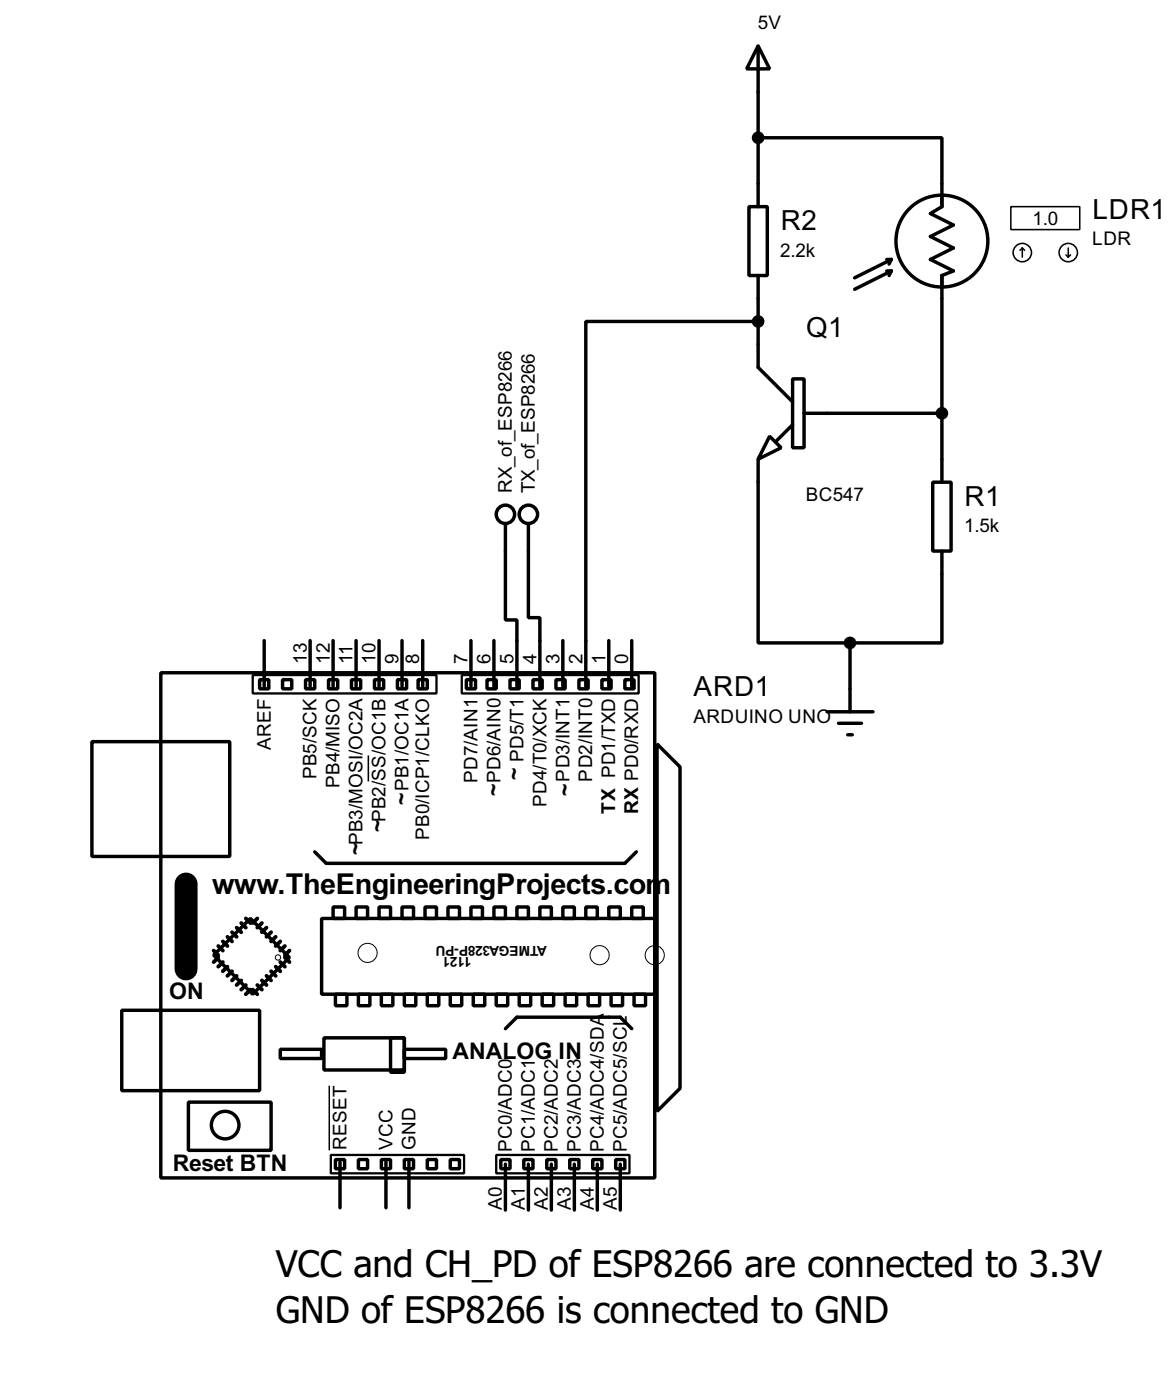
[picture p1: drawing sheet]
<svg xmlns="http://www.w3.org/2000/svg" width="129mm" height="155mm" viewBox="0 0 129 155" stroke-linecap="round" stroke-linejoin="round" font-family="sans-serif">
<g fill="none" stroke="#000" stroke-width=".38">
<path d="M83.8 5.1l1.3 2.5h-2.6zM83.8 15.2h20.3v7.7l-1.2 .7 2.5 1.3-2.5 1.3 2.5 1.2-2.5 1.3 2.5 1.3-1.3 .5v22.8M83.8 5.1v17.8M82.8 22.9h2v7.6h-2zM83.8 35.6h-19v40.3M83.8 30.5v10.1l3.8 3.8M98 30h.6M98 28.7h.6M98.6 30l-4.1 2M98.6 30l-.3 .5M98.6 28.7l-4.1 2M98.6 28.7l-.3 .5"/>
<path d="M55.9 57.9v10.7h1.2v7.3M58.4 57.9v10.4h1.3v7.6M83.8 50.8v20.3h10.2M85.1 48.3l1.3 1.2-2.6 1.3zM87.6 41.9h1.3v7.6h-1.3zM87.6 47l-1.7 1.8M88.9 45.7h15.2M103.1 53.3h2.1v7.7h-2.1zM17.8 74.4h54.6v55.9h-54.6zM28.7 75.2h1v1h-1zM29.2 70.9v5M31.2 75.2h1.1v1h-1.1z"/>
<path d="M33.8 75.2h1v1h-1zM34.3 70.9v5M36.3 75.2h1v1h-1zM36.8 70.9v5M38.9 75.2h1v1h-1zM39.4 70.9v5M41.4 75.2h1v1h-1zM41.9 70.9v5M43.9 75.2h1.1v1h-1.1zM44.4 70.9v5M46.2 75.2h1v1h-1zM46.7 70.9v5"/>
<path d="M51.6 75.2h1v1h-1zM52.1 70.9v5M53.8 75.2h1.1v1h-1.1zM54.6 70.9v5M56.4 75.2h1v1h-1zM58.9 75.2h1v1h-1zM61.5 75.2h1v1h-1zM62.2 70.9v5M64 75.2h1v1h-1zM66.5 75.2h1.1v1h-1.1zM67.3 70.9v5M69.1 75.2h1v1h-1z"/>
<path d="M69.8 70.9v5M91.4 78.7h5.1M94 71.1v7.6M104.1 61v10.1h-10.1M10.2 82h15.2v12.7h-15.2zM34.8 94.2l1.3 1.3h33l1.3-1.3M72.6 82.3l2.6 2.5v35.6l-2.6 2.5zM92.7 80h2.5M93.7 81.3h.5M13.5 111.8h15.2v8.8h-15.2zM19.6 100.1h2v4.5h-2zM23.6 105.7l4.1-4.1 4.3 4.3-4.1 4.1z"/>
<path d="M31 116.1h4.6v1h-4.6zM35.6 101.6h36.8v8.4h-36.8zM35.8 114.8h8.9v3.6h-8.9zM36.8 100.3h1.3v1.3h-1.3zM37.1 110h1.3v1.3h-1.3zM39.4 100.3h1.2v1.3h-1.2zM39.6 110h1.3v1.3h-1.3zM41.9 100.3h1.3v1.3h-1.3zM42.2 110h1.2v1.3h-1.2zM43.2 114.8h1.5v3.8h-1.5zM44.4 100.3h1.3v1.3h-1.3zM44.7 110h1.3v1.3h-1.3z"/>
<path d="M44.7 116.1h4.6v1h-4.6zM47 100.3h1.3v1.3h-1.3zM47.2 110h1.3v1.3h-1.3zM49.5 100.3h1.3v1.3h-1.3zM49.8 110h1.3v1.3h-1.3zM52.1 100.3h1.2v1.3h-1.2zM52.3 110h1.3v1.3h-1.3zM54.6 100.3h1.3v1.3h-1.3zM54.9 110h1.2v1.3h-1.2zM55.9 113.8l1.2-1.3h11.5l1.2 1.3M57.1 100.3h1.3v1.3h-1.3zM57.4 110h1.3v1.3h-1.3z"/>
<path d="M59.7 100.3h1.3v1.3h-1.3zM59.9 110h1.3v1.3h-1.3zM62.2 100.3h1.3v1.3h-1.3zM62.5 110h1.3v1.3h-1.3zM64.8 100.3h1.2v1.3h-1.2zM65 110h1.3v1.3h-1.3zM67.3 100.3h1.3v1.3h-1.3zM67.6 110h1.2v1.3h-1.2zM69.8 100.3h1.3v1.3h-1.3zM70.1 110h1.3v1.3h-1.3zM20.8 121.9h9.2v5.4h-9.2zM37.1 128.3h1v1h-1z"/>
<path d="M37.6 128.5v5.1M39.6 128.3h1v1h-1zM42.2 128.3h1v1h-1zM42.7 128.5v5.1M44.7 128.3h1v1h-1zM45.2 128.5v5.1M47.2 128.3h1.1v1h-1.1zM49.8 128.3h1v1h-1zM55.4 128.3h1v1h-1zM55.9 128.8v5.1M57.9 128.3h1v1h-1zM58.4 128.8v5.1"/>
<path d="M60.5 128.3h1v1h-1zM61 128.8v5.1M63 128.3h1v1h-1zM63.5 128.8v5.1M65.5 128.3h1v1h-1zM66 128.8v5.1M68.1 128.3h1v1h-1zM68.6 128.8v5.1"/>
<circle cx="104.1" cy="26.7" r="5.1"/>
<circle cx="55.9" cy="56.9" r="1.02"/>
<circle cx="58.4" cy="56.9" r="1.02"/>
<circle cx="24.9" cy="124.5" r="1.52"/>
</g>
<path d="M20.6 97.8v9.4" fill="none" stroke="#000" stroke-width="2.5"/>
<g fill="none" stroke="#000" stroke-width=".42">
<path d="M23.6 105.2l.5 .5M24.1 105.9l-.5 .5M24.1 104.6l.5 .6M24.6 106.4l-.5 .5M24.6 104.1l.5 .5M25.1 106.9l-.5 .5M25.1 103.6l.6 .5M25.7 107.4l-.6 .5M25.7 103.1l.5 .5M26.2 107.9l-.5 .6M26.2 102.6l.5 .5M26.7 108.5l-.5 .5"/>
<path d="M26.7 102.1l.5 .5M27.2 109l-.5 .5M27.2 101.6l.5 .5M27.7 109.5l-.5 .5M27.9 109.5l.5 .5M28.4 101.6l-.5 .5M28.4 109l.6 .5M29 102.1l-.6 .5M29 108.5l.5 .5M29.5 102.6l-.5 .5M29.5 107.9l.5 .6M30 103.1l-.5 .5"/>
<path d="M30 107.4l.5 .5M30.5 103.6l-.5 .5M30.5 106.9l.5 .5M31 104.1l-.5 .5M31 106.4l.5 .5M31.5 104.6l-.5 .6M31.5 105.9l.5 .5M32 105.2l-.5 .5"/>
</g>
<g fill="none" stroke="#000" stroke-width=".11">
<circle cx="30.7" cy="105.9" r=".3"/>
<circle cx="40.6" cy="105.4" r="1.06"/>
<circle cx="66.3" cy="105.7" r="1.06"/>
<circle cx="72.4" cy="105.7" r="1.06"/>
</g>
<path d="M27.9 74.7h20.4v2h-20.4zM51.1 74.7h19.5v2h-19.5zM36.6 127.8h14.7v2h-14.7zM54.9 127.8h14.7v2h-14.7z" fill="none" stroke="#000" stroke-width=".25"/>
<g fill="none" stroke="#000" stroke-width=".17">
<path d="M111.8 22.9h7.6v2.5h-7.6zM113 27.4l.3 .3M113 27.4l-.2 .3M113 27.4v1M117.9 28.2l.2 .2M118.1 27.4v1M118.4 28.2l-.3 .2M40.7 83.6v2.8M36.4 120.1v7.2"/>
<circle cx="113" cy="27.9" r="1.02"/>
<circle cx="118.1" cy="27.9" r="1.02"/>
</g>
<g fill="#000" stroke="#000" stroke-width=".38">
<circle cx="83.8" cy="15.2" r=".51"/>
<circle cx="83.8" cy="35.6" r=".51"/>
<circle cx="104.1" cy="45.7" r=".51"/>
<circle cx="94" cy="71.1" r=".51"/>
</g>
<g font-size="4.9">
<text x="30.5" y="141.2">VCC and CH_PD of ESP8266 are connected to 3.3V</text>
<text x="30.5" y="146.3">GND of ESP8266 is connected to GND</text>
</g>
<text font-size="3.6" x="23.5" y="98.8">www.TheEngineeringProjects.com</text>
<g font-size="3.4">
<text x="86.3" y="25.4">R2</text>
<text x="120.8" y="24.2">LDR1</text>
<text x="89.1" y="37.3">Q1</text>
<text x="106.6" y="55.9">R1</text>
<text x="76.7" y="77">ARD1</text>
</g>
<g font-size="2.8">
<text x="18.7" y="110.5">ON</text>
<text x="50" y="117.1">ANALOG IN</text>
<text x="19.1" y="129.6">Reset BTN</text>
</g>
<g font-size="2.6">
<text x="45.2" y="89" transform="rotate(-90 45.2 89)">~</text>
<text x="55.4" y="88" transform="rotate(-90 55.4 88)">~</text>
<text x="57.7" y="86.2" transform="rotate(-90 57.7 86.2)">~</text>
<text x="63.2" y="88" transform="rotate(-90 63.2 88)">~</text>
<text x="40.1" y="94.6" transform="rotate(-90 40.1 94.6)">~</text>
<text x="42.5" y="92.1" transform="rotate(-90 42.5 92.1)">~</text>
</g>
<g font-size="2.4">
<text x="68" y="90" transform="rotate(-90 68 90)">TX PD1/TXD</text>
<text x="70.6" y="90.1" transform="rotate(-90 70.6 90.1)">RX PD0/RXD</text>
</g>
<g font-size="2.3">
<text x="83.8" y="3.3">5V</text>
<text x="86.3" y="28.4">2.2k</text>
<text x="114.2" y="24.8">1.0</text>
<text x="120.8" y="27.1">LDR</text>
<text x="56.6" y="54.6" transform="rotate(-90 56.6 54.6)">RX_of_ESP8266</text>
<text x="59.1" y="54.6" transform="rotate(-90 59.1 54.6)">TX_of_ESP8266</text>
<text x="89.1" y="55.5">BC547</text>
<text x="106.6" y="58.9">1.5k</text>
<text x="33.9" y="73.4" transform="rotate(-90 33.9 73.4)">13</text>
<text x="36.4" y="73.4" transform="rotate(-90 36.4 73.4)">12</text>
<text x="39" y="73.4" transform="rotate(-90 39 73.4)">11</text>
<text x="41.5" y="73.4" transform="rotate(-90 41.5 73.4)">10</text>
<text x="44.1" y="73.4" transform="rotate(-90 44.1 73.4)">9</text>
<text x="46.4" y="73.4" transform="rotate(-90 46.4 73.4)">8</text>
<text x="51.7" y="73.4" transform="rotate(-90 51.7 73.4)">7</text>
<text x="54.2" y="73.4" transform="rotate(-90 54.2 73.4)">6</text>
<text x="56.8" y="73.4" transform="rotate(-90 56.8 73.4)">5</text>
<text x="59.3" y="73.4" transform="rotate(-90 59.3 73.4)">4</text>
<text x="61.8" y="73.4" transform="rotate(-90 61.8 73.4)">3</text>
<text x="64.4" y="73.4" transform="rotate(-90 64.4 73.4)">2</text>
<text x="66.9" y="73.4" transform="rotate(-90 66.9 73.4)">1</text>
<text x="69.5" y="73.4" transform="rotate(-90 69.5 73.4)">0</text>
<text x="29.9" y="82.9" transform="rotate(-90 29.9 82.9)">AREF</text>
<text x="76.7" y="79.9">ARDUINO UNO</text>
<text x="35" y="86.2" transform="rotate(-90 35 86.2)">PB5/SCK</text>
<text x="37.5" y="87.2" transform="rotate(-90 37.5 87.2)">PB4/MISO</text>
<text x="45.2" y="87.6" transform="rotate(-90 45.2 87.6)">PB1/OC1A</text>
<text x="52.8" y="86.6" transform="rotate(-90 52.8 86.6)">PD7/AIN1</text>
<text x="55.3" y="86.6" transform="rotate(-90 55.3 86.6)">PD6/AIN0</text>
<text x="57.9" y="84.3" transform="rotate(-90 57.9 84.3)">PD5/T1</text>
<text x="60.4" y="89.2" transform="rotate(-90 60.4 89.2)">PD4/T0/XCK</text>
<text x="62.9" y="86.5" transform="rotate(-90 62.9 86.5)">PD3/INT1</text>
<text x="65.5" y="86.5" transform="rotate(-90 65.5 86.5)">PD2/INT0</text>
<text x="40.1" y="93.5" transform="rotate(-90 40.1 93.5)">PB3/MOSI/OC2A</text>
<text x="42.6" y="91" transform="rotate(-90 42.6 91)">PB2/SS/OC1B</text>
<text x="47.5" y="92.9" transform="rotate(-90 47.5 92.9)">PB0/ICP1/CLKO</text>
<text x="38.3" y="127.2" transform="rotate(-90 38.3 127.2)">RESET</text>
<text x="43.4" y="127.2" transform="rotate(-90 43.4 127.2)">VCC</text>
<text x="45.9" y="127.2" transform="rotate(-90 45.9 127.2)">GND</text>
<text x="56.6" y="127.5" transform="rotate(-90 56.6 127.5)">PC0/ADC0</text>
<text x="59.1" y="127.5" transform="rotate(-90 59.1 127.5)">PC1/ADC1</text>
<text x="61.7" y="127.5" transform="rotate(-90 61.7 127.5)">PC2/ADC2</text>
<text x="64.2" y="127.5" transform="rotate(-90 64.2 127.5)">PC3/ADC3</text>
<text x="66.8" y="127.5" transform="rotate(-90 66.8 127.5)">PC4/ADC4/SDA</text>
<text x="69.3" y="127.5" transform="rotate(-90 69.3 127.5)">PC5/ADC5/SCL</text>
<text x="55.5" y="133.9" transform="rotate(-90 55.5 133.9)">A0</text>
<text x="58" y="133.9" transform="rotate(-90 58 133.9)">A1</text>
<text x="60.6" y="133.9" transform="rotate(-90 60.6 133.9)">A2</text>
<text x="63.1" y="133.9" transform="rotate(-90 63.1 133.9)">A3</text>
<text x="65.7" y="133.9" transform="rotate(-90 65.7 133.9)">A4</text>
<text x="68.2" y="133.9" transform="rotate(-90 68.2 133.9)">A5</text>
</g>
<g font-size="1.7">
<text x="52.1" y="105.9" transform="rotate(-180 52.1 105.9)">1121</text>
<text x="60.5" y="104.6" transform="rotate(-180 60.5 104.6)">ATMEGA328P-PU</text>
</g>
</svg>
